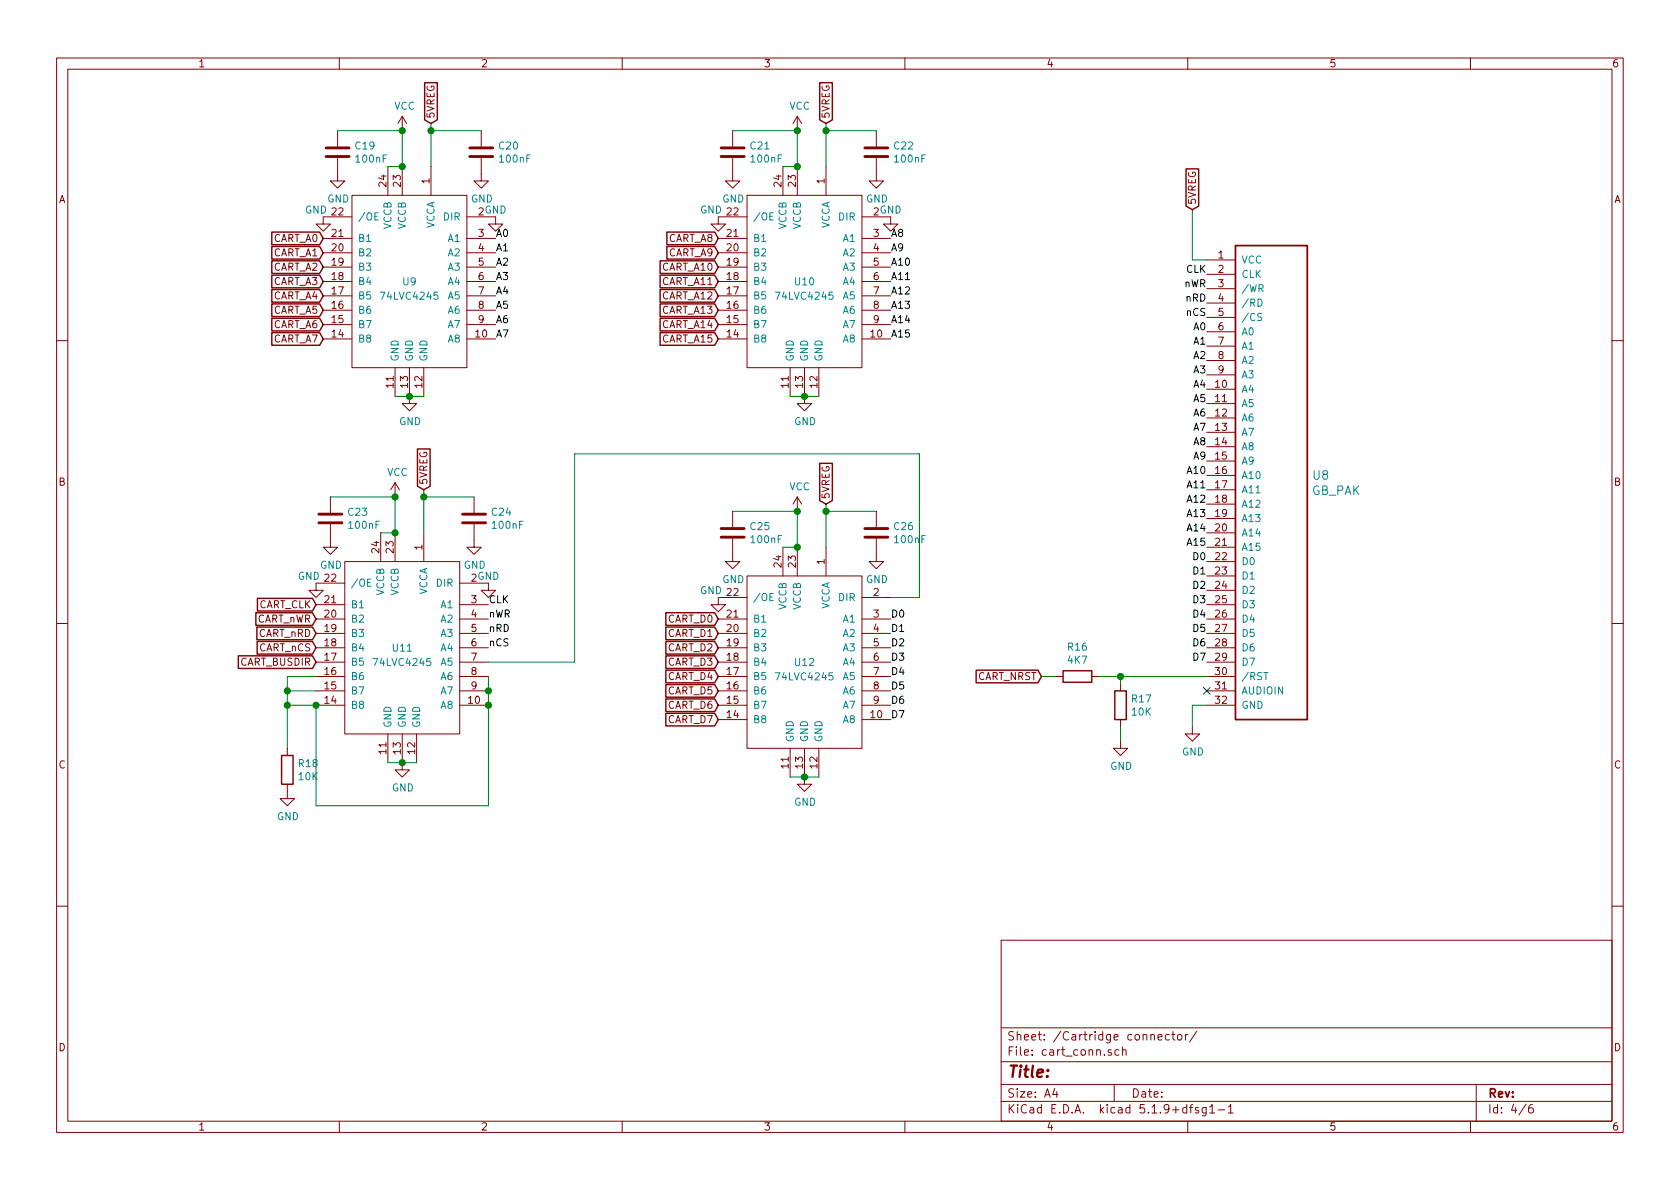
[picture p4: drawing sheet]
EESchema Schematic File Version 4
LIBS:dmgplus-cache
EELAYER 26 0
EELAYER END
$Descr A4 11693 8268
encoding utf-8
Sheet 4 6
Title ""
Date ""
Rev ""
Comp ""
Comment1 ""
Comment2 ""
Comment3 ""
Comment4 ""
$EndDescr
$Comp
L gb_pak:GB_PAK U8
U 1 1
P 8400 1800
F 0 "U8" H 9131 303 60  0000 L CNN
F 1 "GB_PAK" H 9131 197 60  0000 L CNN
F 2 "dmg_footprints:GB_CART_CONN" H 8400 1800 50  0001 C CNN
F 3 "" H 8400 1800 50  0001 C CNN
	1    8400 1800
	1    0    0    -1  
$EndComp
Text GLabel 8300 1450 1    50   Input ~ 0
5VREG
Wire Wire Line
	8400 1800 8300 1800
Wire Wire Line
	8300 1800 8300 1450
$Comp
L power:GND #PWR059
U 1 1
P 8300 5050
F 0 "#PWR059" H 8300 4800 50  0001 C CNN
F 1 "GND" H 8305 4877 50  0000 C CNN
F 2 "" H 8300 5050 50  0001 C CNN
F 3 "" H 8300 5050 50  0001 C CNN
	1    8300 5050
	1    0    0    -1  
$EndComp
Wire Wire Line
	8400 4900 8300 4900
Wire Wire Line
	8300 4900 8300 5050
$Comp
L 74lvc4245:74LVC4245 U9
U 1 1
P 2850 1950
F 0 "U9" H 2850 1950 50  0000 C CNN
F 1 "74LVC4245" H 2850 1850 50  0000 C CNN
F 2 "Package_SO:TSSOP-24_4.4x7.8mm_P0.65mm" H 2250 2150 50  0001 C CNN
F 3 "" H 2250 2150 50  0001 C CNN
	1    2850 1950
	-1   0    0    -1  
$EndComp
Text Label 8400 1900 2    50   ~ 0
CLK
Text Label 8400 2000 2    50   ~ 0
nWR
Text Label 8400 2100 2    50   ~ 0
nRD
Text Label 8400 2200 2    50   ~ 0
nCS
Text Label 8400 2300 2    50   ~ 0
A0
Text Label 8400 2400 2    50   ~ 0
A1
Text Label 8400 2500 2    50   ~ 0
A2
Text Label 8400 2600 2    50   ~ 0
A3
Text Label 8400 2700 2    50   ~ 0
A4
Text Label 8400 2800 2    50   ~ 0
A5
Text Label 8400 2900 2    50   ~ 0
A6
Text Label 8400 3000 2    50   ~ 0
A7
Text Label 8400 3100 2    50   ~ 0
A8
Text Label 8400 3200 2    50   ~ 0
A9
Text Label 8400 3300 2    50   ~ 0
A10
Text Label 8400 3400 2    50   ~ 0
A11
Text Label 8400 3500 2    50   ~ 0
A12
Text Label 8400 3600 2    50   ~ 0
A13
Text Label 8400 3700 2    50   ~ 0
A14
Text Label 8400 3800 2    50   ~ 0
A15
Text Label 8400 3900 2    50   ~ 0
D0
Text Label 8400 4000 2    50   ~ 0
D1
Text Label 8400 4100 2    50   ~ 0
D2
Text Label 8400 4200 2    50   ~ 0
D3
Text Label 8400 4300 2    50   ~ 0
D4
Text Label 8400 4400 2    50   ~ 0
D5
Text Label 8400 4500 2    50   ~ 0
D6
Text Label 8400 4600 2    50   ~ 0
D7
NoConn ~ 8400 4800
Wire Wire Line
	2750 2750 2850 2750
Connection ~ 2850 2750
Wire Wire Line
	2850 2750 2950 2750
Wire Wire Line
	2700 1150 2800 1150
Wire Wire Line
	2800 1150 2800 900 
Connection ~ 2800 1150
$Comp
L Device:C C19
U 1 1
P 2350 1050
F 0 "C19" H 2465 1096 50  0000 L CNN
F 1 "100nF" H 2465 1005 50  0000 L CNN
F 2 "Capacitor_SMD:C_0603_1608Metric" H 2388 900 50  0001 C CNN
F 3 "~" H 2350 1050 50  0001 C CNN
	1    2350 1050
	1    0    0    -1  
$EndComp
$Comp
L power:GND #PWR040
U 1 1
P 2350 1200
F 0 "#PWR040" H 2350 950 50  0001 C CNN
F 1 "GND" H 2355 1027 50  0000 C CNN
F 2 "" H 2350 1200 50  0001 C CNN
F 3 "" H 2350 1200 50  0001 C CNN
	1    2350 1200
	1    0    0    -1  
$EndComp
$Comp
L Device:C C20
U 1 1
P 3350 1050
F 0 "C20" H 3465 1096 50  0000 L CNN
F 1 "100nF" H 3465 1005 50  0000 L CNN
F 2 "Capacitor_SMD:C_0603_1608Metric" H 3388 900 50  0001 C CNN
F 3 "~" H 3350 1050 50  0001 C CNN
	1    3350 1050
	1    0    0    -1  
$EndComp
$Comp
L power:GND #PWR041
U 1 1
P 3350 1200
F 0 "#PWR041" H 3350 950 50  0001 C CNN
F 1 "GND" H 3355 1027 50  0000 C CNN
F 2 "" H 3350 1200 50  0001 C CNN
F 3 "" H 3350 1200 50  0001 C CNN
	1    3350 1200
	1    0    0    -1  
$EndComp
$Comp
L power:VCC #PWR038
U 1 1
P 2800 900
F 0 "#PWR038" H 2800 750 50  0001 C CNN
F 1 "VCC" H 2817 1073 50  0000 C CNN
F 2 "" H 2800 900 50  0001 C CNN
F 3 "" H 2800 900 50  0001 C CNN
	1    2800 900 
	1    0    0    -1  
$EndComp
Text GLabel 3000 850  1    50   Input ~ 0
5VREG
Wire Wire Line
	3000 1150 3000 900 
Wire Wire Line
	3350 900  3000 900 
Connection ~ 3000 900 
Wire Wire Line
	3000 900  3000 850 
Wire Wire Line
	2350 900  2800 900 
Connection ~ 2800 900 
$Comp
L power:GND #PWR048
U 1 1
P 2850 2750
F 0 "#PWR048" H 2850 2500 50  0001 C CNN
F 1 "GND" H 2855 2577 50  0000 C CNN
F 2 "" H 2850 2750 50  0001 C CNN
F 3 "" H 2850 2750 50  0001 C CNN
	1    2850 2750
	1    0    0    -1  
$EndComp
$Comp
L power:GND #PWR045
U 1 1
P 3450 1500
F 0 "#PWR045" H 3450 1250 50  0001 C CNN
F 1 "GND" H 3450 1550 50  0000 C CNN
F 2 "" H 3450 1500 50  0001 C CNN
F 3 "" H 3450 1500 50  0001 C CNN
	1    3450 1500
	1    0    0    -1  
$EndComp
$Comp
L power:GND #PWR044
U 1 1
P 2250 1500
F 0 "#PWR044" H 2250 1250 50  0001 C CNN
F 1 "GND" H 2200 1550 50  0000 C CNN
F 2 "" H 2250 1500 50  0001 C CNN
F 3 "" H 2250 1500 50  0001 C CNN
	1    2250 1500
	1    0    0    -1  
$EndComp
$Comp
L 74lvc4245:74LVC4245 U10
U 1 1
P 5600 1950
F 0 "U10" H 5600 1950 50  0000 C CNN
F 1 "74LVC4245" H 5600 1850 50  0000 C CNN
F 2 "Package_SO:TSSOP-24_4.4x7.8mm_P0.65mm" H 5000 2150 50  0001 C CNN
F 3 "" H 5000 2150 50  0001 C CNN
	1    5600 1950
	-1   0    0    -1  
$EndComp
Wire Wire Line
	5500 2750 5600 2750
Connection ~ 5600 2750
Wire Wire Line
	5600 2750 5700 2750
Wire Wire Line
	5450 1150 5550 1150
Wire Wire Line
	5550 1150 5550 900 
Connection ~ 5550 1150
$Comp
L Device:C C21
U 1 1
P 5100 1050
F 0 "C21" H 5215 1096 50  0000 L CNN
F 1 "100nF" H 5215 1005 50  0000 L CNN
F 2 "Capacitor_SMD:C_0603_1608Metric" H 5138 900 50  0001 C CNN
F 3 "~" H 5100 1050 50  0001 C CNN
	1    5100 1050
	1    0    0    -1  
$EndComp
$Comp
L power:GND #PWR042
U 1 1
P 5100 1200
F 0 "#PWR042" H 5100 950 50  0001 C CNN
F 1 "GND" H 5105 1027 50  0000 C CNN
F 2 "" H 5100 1200 50  0001 C CNN
F 3 "" H 5100 1200 50  0001 C CNN
	1    5100 1200
	1    0    0    -1  
$EndComp
$Comp
L Device:C C22
U 1 1
P 6100 1050
F 0 "C22" H 6215 1096 50  0000 L CNN
F 1 "100nF" H 6215 1005 50  0000 L CNN
F 2 "Capacitor_SMD:C_0603_1608Metric" H 6138 900 50  0001 C CNN
F 3 "~" H 6100 1050 50  0001 C CNN
	1    6100 1050
	1    0    0    -1  
$EndComp
$Comp
L power:GND #PWR043
U 1 1
P 6100 1200
F 0 "#PWR043" H 6100 950 50  0001 C CNN
F 1 "GND" H 6105 1027 50  0000 C CNN
F 2 "" H 6100 1200 50  0001 C CNN
F 3 "" H 6100 1200 50  0001 C CNN
	1    6100 1200
	1    0    0    -1  
$EndComp
$Comp
L power:VCC #PWR039
U 1 1
P 5550 900
F 0 "#PWR039" H 5550 750 50  0001 C CNN
F 1 "VCC" H 5567 1073 50  0000 C CNN
F 2 "" H 5550 900 50  0001 C CNN
F 3 "" H 5550 900 50  0001 C CNN
	1    5550 900 
	1    0    0    -1  
$EndComp
Text GLabel 5750 850  1    50   Input ~ 0
5VREG
Wire Wire Line
	5750 1150 5750 900 
Wire Wire Line
	6100 900  5750 900 
Connection ~ 5750 900 
Wire Wire Line
	5750 900  5750 850 
Wire Wire Line
	5100 900  5550 900 
Connection ~ 5550 900 
$Comp
L power:GND #PWR049
U 1 1
P 5600 2750
F 0 "#PWR049" H 5600 2500 50  0001 C CNN
F 1 "GND" H 5605 2577 50  0000 C CNN
F 2 "" H 5600 2750 50  0001 C CNN
F 3 "" H 5600 2750 50  0001 C CNN
	1    5600 2750
	1    0    0    -1  
$EndComp
$Comp
L power:GND #PWR047
U 1 1
P 6200 1500
F 0 "#PWR047" H 6200 1250 50  0001 C CNN
F 1 "GND" H 6200 1550 50  0000 C CNN
F 2 "" H 6200 1500 50  0001 C CNN
F 3 "" H 6200 1500 50  0001 C CNN
	1    6200 1500
	1    0    0    -1  
$EndComp
$Comp
L power:GND #PWR046
U 1 1
P 5000 1500
F 0 "#PWR046" H 5000 1250 50  0001 C CNN
F 1 "GND" H 4950 1550 50  0000 C CNN
F 2 "" H 5000 1500 50  0001 C CNN
F 3 "" H 5000 1500 50  0001 C CNN
	1    5000 1500
	1    0    0    -1  
$EndComp
Text Label 3450 1650 0    50   ~ 0
A0
Text Label 3450 1750 0    50   ~ 0
A1
Text Label 3450 1850 0    50   ~ 0
A2
Text Label 3450 1950 0    50   ~ 0
A3
Text Label 3450 2050 0    50   ~ 0
A4
Text Label 3450 2150 0    50   ~ 0
A5
Text Label 3450 2250 0    50   ~ 0
A6
Text Label 3450 2350 0    50   ~ 0
A7
Text Label 6200 1650 0    50   ~ 0
A8
Text Label 6200 1750 0    50   ~ 0
A9
Text Label 6200 1850 0    50   ~ 0
A10
Text Label 6200 1950 0    50   ~ 0
A11
Text Label 6200 2050 0    50   ~ 0
A12
Text Label 6200 2150 0    50   ~ 0
A13
Text Label 6200 2250 0    50   ~ 0
A14
Text Label 6200 2350 0    50   ~ 0
A15
$Comp
L 74lvc4245:74LVC4245 U11
U 1 1
P 2800 4500
F 0 "U11" H 2800 4500 50  0000 C CNN
F 1 "74LVC4245" H 2800 4400 50  0000 C CNN
F 2 "Package_SO:TSSOP-24_4.4x7.8mm_P0.65mm" H 2200 4700 50  0001 C CNN
F 3 "" H 2200 4700 50  0001 C CNN
	1    2800 4500
	-1   0    0    -1  
$EndComp
Wire Wire Line
	2750 3700 2750 3450
$Comp
L Device:C C23
U 1 1
P 2300 3600
F 0 "C23" H 2415 3646 50  0000 L CNN
F 1 "100nF" H 2415 3555 50  0000 L CNN
F 2 "Capacitor_SMD:C_0603_1608Metric" H 2338 3450 50  0001 C CNN
F 3 "~" H 2300 3600 50  0001 C CNN
	1    2300 3600
	1    0    0    -1  
$EndComp
$Comp
L power:GND #PWR052
U 1 1
P 2300 3750
F 0 "#PWR052" H 2300 3500 50  0001 C CNN
F 1 "GND" H 2305 3577 50  0000 C CNN
F 2 "" H 2300 3750 50  0001 C CNN
F 3 "" H 2300 3750 50  0001 C CNN
	1    2300 3750
	1    0    0    -1  
$EndComp
$Comp
L Device:C C24
U 1 1
P 3300 3600
F 0 "C24" H 3415 3646 50  0000 L CNN
F 1 "100nF" H 3415 3555 50  0000 L CNN
F 2 "Capacitor_SMD:C_0603_1608Metric" H 3338 3450 50  0001 C CNN
F 3 "~" H 3300 3600 50  0001 C CNN
	1    3300 3600
	1    0    0    -1  
$EndComp
$Comp
L power:GND #PWR053
U 1 1
P 3300 3750
F 0 "#PWR053" H 3300 3500 50  0001 C CNN
F 1 "GND" H 3305 3577 50  0000 C CNN
F 2 "" H 3300 3750 50  0001 C CNN
F 3 "" H 3300 3750 50  0001 C CNN
	1    3300 3750
	1    0    0    -1  
$EndComp
$Comp
L power:VCC #PWR050
U 1 1
P 2750 3450
F 0 "#PWR050" H 2750 3300 50  0001 C CNN
F 1 "VCC" H 2767 3623 50  0000 C CNN
F 2 "" H 2750 3450 50  0001 C CNN
F 3 "" H 2750 3450 50  0001 C CNN
	1    2750 3450
	1    0    0    -1  
$EndComp
Text GLabel 2950 3400 1    50   Input ~ 0
5VREG
Wire Wire Line
	2950 3700 2950 3450
Wire Wire Line
	3300 3450 2950 3450
Connection ~ 2950 3450
Wire Wire Line
	2950 3450 2950 3400
Wire Wire Line
	2300 3450 2750 3450
Connection ~ 2750 3450
$Comp
L power:GND #PWR061
U 1 1
P 2800 5300
F 0 "#PWR061" H 2800 5050 50  0001 C CNN
F 1 "GND" H 2805 5127 50  0000 C CNN
F 2 "" H 2800 5300 50  0001 C CNN
F 3 "" H 2800 5300 50  0001 C CNN
	1    2800 5300
	1    0    0    -1  
$EndComp
$Comp
L power:GND #PWR057
U 1 1
P 3400 4050
F 0 "#PWR057" H 3400 3800 50  0001 C CNN
F 1 "GND" H 3400 4100 50  0000 C CNN
F 2 "" H 3400 4050 50  0001 C CNN
F 3 "" H 3400 4050 50  0001 C CNN
	1    3400 4050
	1    0    0    -1  
$EndComp
$Comp
L power:GND #PWR056
U 1 1
P 2200 4050
F 0 "#PWR056" H 2200 3800 50  0001 C CNN
F 1 "GND" H 2150 4100 50  0000 C CNN
F 2 "" H 2200 4050 50  0001 C CNN
F 3 "" H 2200 4050 50  0001 C CNN
	1    2200 4050
	1    0    0    -1  
$EndComp
Text Label 3400 4200 0    50   ~ 0
CLK
Text Label 3400 4300 0    50   ~ 0
nWR
Text Label 3400 4400 0    50   ~ 0
nRD
Text Label 3400 4500 0    50   ~ 0
nCS
$Comp
L power:GND #PWR063
U 1 1
P 2000 5500
F 0 "#PWR063" H 2000 5250 50  0001 C CNN
F 1 "GND" H 2005 5327 50  0000 C CNN
F 2 "" H 2000 5500 50  0001 C CNN
F 3 "" H 2000 5500 50  0001 C CNN
	1    2000 5500
	1    0    0    -1  
$EndComp
Wire Wire Line
	2200 4700 2000 4700
Wire Wire Line
	2000 4700 2000 4800
Wire Wire Line
	2000 4800 2200 4800
Connection ~ 2000 4800
Wire Wire Line
	2000 4800 2000 4900
Wire Wire Line
	2200 4900 2000 4900
Connection ~ 2000 4900
Wire Wire Line
	2000 4900 2000 5200
Text GLabel 2200 4300 0    50   Input ~ 0
CART_nWR
Text GLabel 2200 4400 0    50   Input ~ 0
CART_nRD
Text GLabel 2200 4500 0    50   Input ~ 0
CART_nCS
Text GLabel 2200 4200 0    50   Input ~ 0
CART_CLK
$Comp
L 74lvc4245:74LVC4245 U12
U 1 1
P 5600 4600
F 0 "U12" H 5600 4600 50  0000 C CNN
F 1 "74LVC4245" H 5600 4500 50  0000 C CNN
F 2 "Package_SO:TSSOP-24_4.4x7.8mm_P0.65mm" H 5000 4800 50  0001 C CNN
F 3 "" H 5000 4800 50  0001 C CNN
	1    5600 4600
	-1   0    0    -1  
$EndComp
Wire Wire Line
	5500 5400 5600 5400
Connection ~ 5600 5400
Wire Wire Line
	5600 5400 5700 5400
Wire Wire Line
	5450 3800 5550 3800
Wire Wire Line
	5550 3800 5550 3550
Connection ~ 5550 3800
$Comp
L Device:C C25
U 1 1
P 5100 3700
F 0 "C25" H 5215 3746 50  0000 L CNN
F 1 "100nF" H 5215 3655 50  0000 L CNN
F 2 "Capacitor_SMD:C_0603_1608Metric" H 5138 3550 50  0001 C CNN
F 3 "~" H 5100 3700 50  0001 C CNN
	1    5100 3700
	1    0    0    -1  
$EndComp
$Comp
L power:GND #PWR054
U 1 1
P 5100 3850
F 0 "#PWR054" H 5100 3600 50  0001 C CNN
F 1 "GND" H 5105 3677 50  0000 C CNN
F 2 "" H 5100 3850 50  0001 C CNN
F 3 "" H 5100 3850 50  0001 C CNN
	1    5100 3850
	1    0    0    -1  
$EndComp
$Comp
L Device:C C26
U 1 1
P 6100 3700
F 0 "C26" H 6215 3746 50  0000 L CNN
F 1 "100nF" H 6215 3655 50  0000 L CNN
F 2 "Capacitor_SMD:C_0603_1608Metric" H 6138 3550 50  0001 C CNN
F 3 "~" H 6100 3700 50  0001 C CNN
	1    6100 3700
	1    0    0    -1  
$EndComp
$Comp
L power:GND #PWR055
U 1 1
P 6100 3850
F 0 "#PWR055" H 6100 3600 50  0001 C CNN
F 1 "GND" H 6105 3677 50  0000 C CNN
F 2 "" H 6100 3850 50  0001 C CNN
F 3 "" H 6100 3850 50  0001 C CNN
	1    6100 3850
	1    0    0    -1  
$EndComp
$Comp
L power:VCC #PWR051
U 1 1
P 5550 3550
F 0 "#PWR051" H 5550 3400 50  0001 C CNN
F 1 "VCC" H 5567 3723 50  0000 C CNN
F 2 "" H 5550 3550 50  0001 C CNN
F 3 "" H 5550 3550 50  0001 C CNN
	1    5550 3550
	1    0    0    -1  
$EndComp
Text GLabel 5750 3500 1    50   Input ~ 0
5VREG
Wire Wire Line
	5750 3800 5750 3550
Wire Wire Line
	6100 3550 5750 3550
Connection ~ 5750 3550
Wire Wire Line
	5750 3550 5750 3500
Wire Wire Line
	5100 3550 5550 3550
Connection ~ 5550 3550
$Comp
L power:GND #PWR062
U 1 1
P 5600 5400
F 0 "#PWR062" H 5600 5150 50  0001 C CNN
F 1 "GND" H 5605 5227 50  0000 C CNN
F 2 "" H 5600 5400 50  0001 C CNN
F 3 "" H 5600 5400 50  0001 C CNN
	1    5600 5400
	1    0    0    -1  
$EndComp
$Comp
L power:GND #PWR058
U 1 1
P 5000 4150
F 0 "#PWR058" H 5000 3900 50  0001 C CNN
F 1 "GND" H 4950 4200 50  0000 C CNN
F 2 "" H 5000 4150 50  0001 C CNN
F 3 "" H 5000 4150 50  0001 C CNN
	1    5000 4150
	1    0    0    -1  
$EndComp
Text Label 6200 4300 0    50   ~ 0
D0
Text Label 6200 4400 0    50   ~ 0
D1
Text Label 6200 4500 0    50   ~ 0
D2
Text Label 6200 4600 0    50   ~ 0
D3
Text Label 6200 4700 0    50   ~ 0
D4
Text Label 6200 4800 0    50   ~ 0
D5
Text Label 6200 4900 0    50   ~ 0
D6
Text Label 6200 5000 0    50   ~ 0
D7
Text GLabel 5000 4300 0    50   Input ~ 0
CART_D0
Text GLabel 5000 4400 0    50   Input ~ 0
CART_D1
Text GLabel 5000 4500 0    50   Input ~ 0
CART_D2
Text GLabel 5000 4600 0    50   Input ~ 0
CART_D3
Text GLabel 5000 4700 0    50   Input ~ 0
CART_D4
Text GLabel 5000 4800 0    50   Input ~ 0
CART_D5
Text GLabel 5000 4900 0    50   Input ~ 0
CART_D6
Text GLabel 5000 5000 0    50   Input ~ 0
CART_D7
Wire Wire Line
	6200 4150 6400 4150
Wire Wire Line
	6400 4150 6400 3150
Wire Wire Line
	6400 3150 4000 3150
Wire Wire Line
	4000 3150 4000 4600
Wire Wire Line
	4000 4600 3400 4600
Text GLabel 2200 4600 0    50   Input ~ 0
CART_BUSDIR
Wire Wire Line
	2750 3700 2650 3700
Connection ~ 2750 3700
Wire Wire Line
	2700 5300 2800 5300
Connection ~ 2800 5300
Wire Wire Line
	2800 5300 2900 5300
Text GLabel 2250 1650 0    50   Input ~ 0
CART_A0
Text GLabel 2250 1750 0    50   Input ~ 0
CART_A1
Text GLabel 2250 1850 0    50   Input ~ 0
CART_A2
Text GLabel 2250 1950 0    50   Input ~ 0
CART_A3
Text GLabel 2250 2050 0    50   Input ~ 0
CART_A4
Text GLabel 2250 2150 0    50   Input ~ 0
CART_A5
Text GLabel 2250 2250 0    50   Input ~ 0
CART_A6
Text GLabel 2250 2350 0    50   Input ~ 0
CART_A7
Text GLabel 5000 1650 0    50   Input ~ 0
CART_A8
Text GLabel 5000 1750 0    50   Input ~ 0
CART_A9
Text GLabel 5000 1850 0    50   Input ~ 0
CART_A10
Text GLabel 5000 1950 0    50   Input ~ 0
CART_A11
Text GLabel 5000 2050 0    50   Input ~ 0
CART_A12
Text GLabel 5000 2150 0    50   Input ~ 0
CART_A13
Text GLabel 5000 2250 0    50   Input ~ 0
CART_A14
Text GLabel 5000 2350 0    50   Input ~ 0
CART_A15
Text GLabel 7250 4700 0    50   Input ~ 0
CART_NRST
$Comp
L Device:R R16
U 1 1
P 7500 4700
F 0 "R16" V 7293 4700 50  0000 C CNN
F 1 "4K7" V 7384 4700 50  0000 C CNN
F 2 "Resistor_SMD:R_0603_1608Metric" V 7430 4700 50  0001 C CNN
F 3 "~" H 7500 4700 50  0001 C CNN
	1    7500 4700
	0    1    1    0   
$EndComp
$Comp
L Device:R R17
U 1 1
P 7800 4900
F 0 "R17" H 7870 4946 50  0000 L CNN
F 1 "10K" H 7870 4855 50  0000 L CNN
F 2 "Resistor_SMD:R_0603_1608Metric" V 7730 4900 50  0001 C CNN
F 3 "~" H 7800 4900 50  0001 C CNN
	1    7800 4900
	1    0    0    -1  
$EndComp
$Comp
L power:GND #PWR060
U 1 1
P 7800 5150
F 0 "#PWR060" H 7800 4900 50  0001 C CNN
F 1 "GND" H 7805 4977 50  0000 C CNN
F 2 "" H 7800 5150 50  0001 C CNN
F 3 "" H 7800 5150 50  0001 C CNN
	1    7800 5150
	1    0    0    -1  
$EndComp
Wire Wire Line
	8400 4700 7800 4700
Wire Wire Line
	7800 4750 7800 4700
Connection ~ 7800 4700
Wire Wire Line
	7800 4700 7650 4700
Wire Wire Line
	7800 5050 7800 5150
Wire Wire Line
	7350 4700 7250 4700
$Comp
L Device:R R18
U 1 1
P 2000 5350
F 0 "R18" H 2070 5396 50  0000 L CNN
F 1 "10K" H 2070 5305 50  0000 L CNN
F 2 "Resistor_SMD:R_0603_1608Metric" V 1930 5350 50  0001 C CNN
F 3 "~" H 2000 5350 50  0001 C CNN
	1    2000 5350
	1    0    0    -1  
$EndComp
Wire Wire Line
	3400 4700 3400 4800
Wire Wire Line
	3400 5600 2200 5600
Wire Wire Line
	2200 5600 2200 4900
Connection ~ 3400 4800
Wire Wire Line
	3400 4800 3400 4900
Connection ~ 3400 4900
Wire Wire Line
	3400 4900 3400 5600
Connection ~ 2200 4900
$EndSCHEMATC
